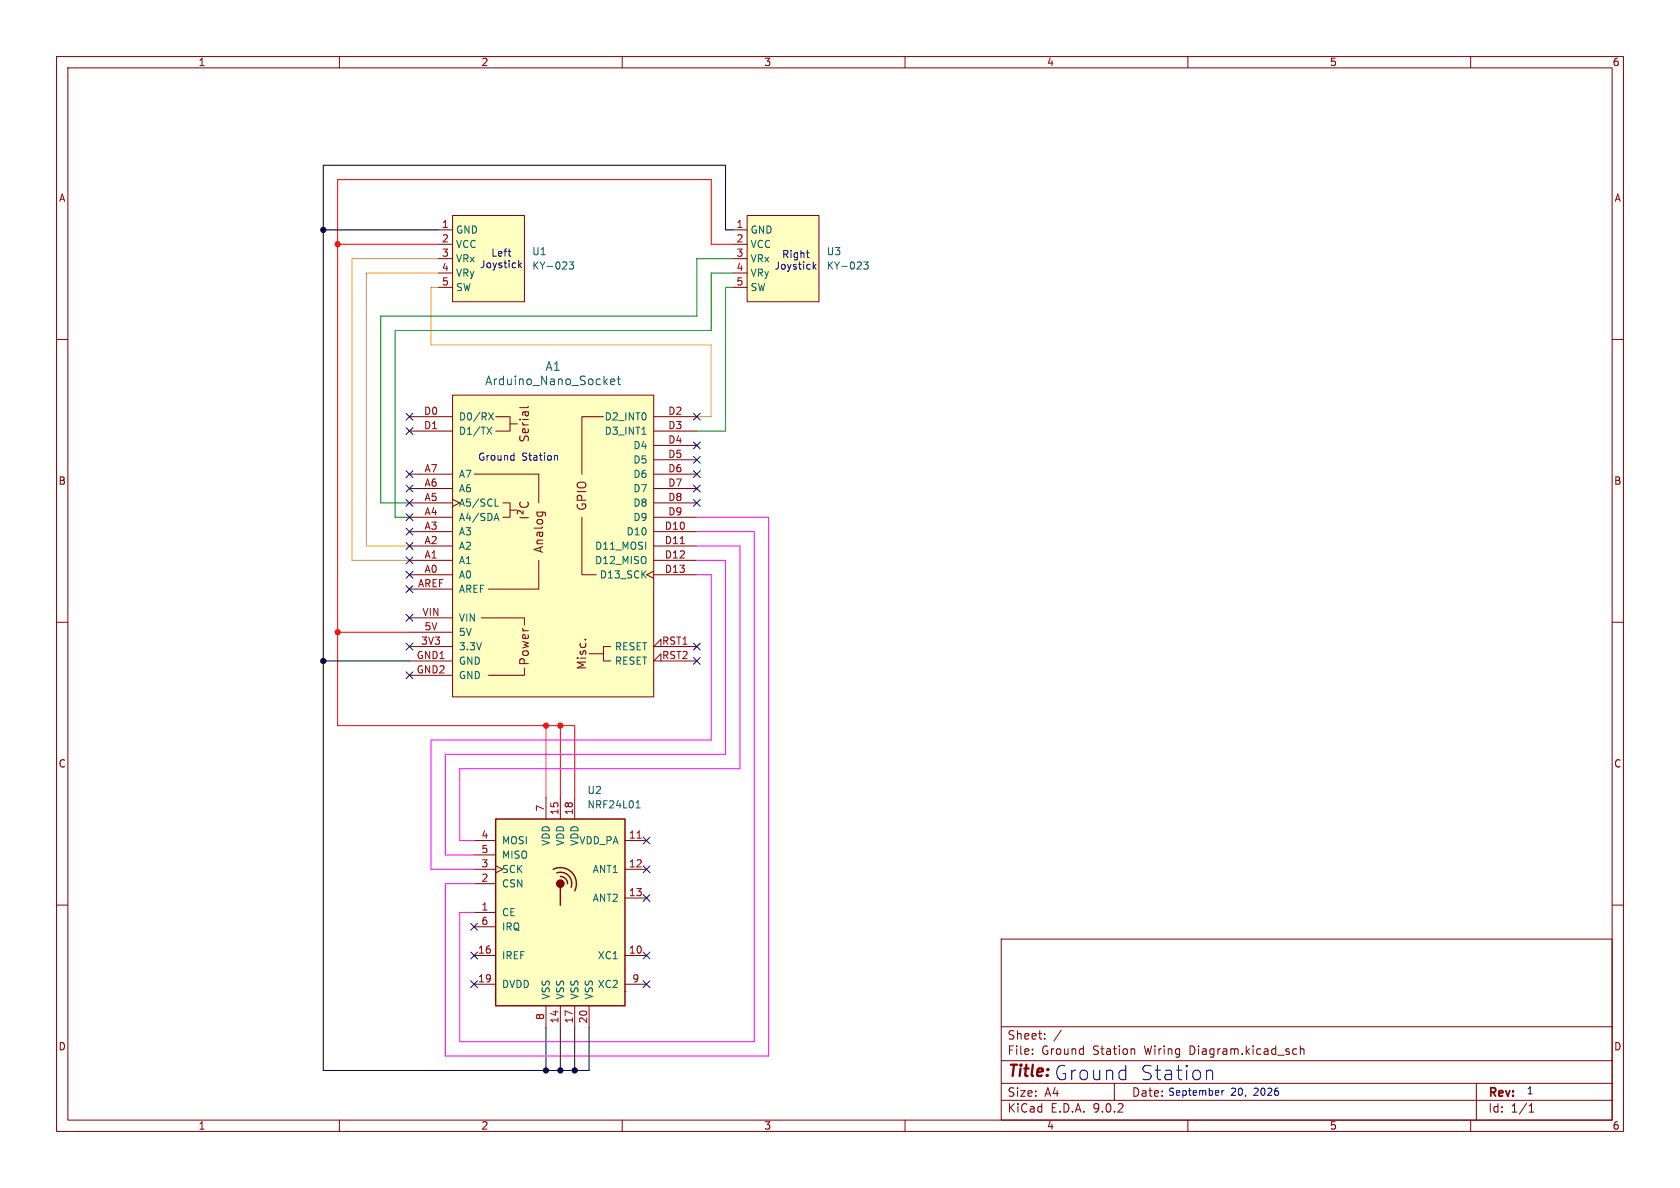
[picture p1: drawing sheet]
(kicad_sch
 (version 20250114)
 (generator "eeschema")
 (generator_version "9.0")
 (paper "A4")
 (lib_symbols
  (symbol "Custom Symbols:KY-023" (exclude_from_sim no) (in_bom yes) (on_board yes)
   (property "Reference" "U" (at -0.508 0 0) (effects (font (size 1.27 1.27))))
   (property "Value" "KY-023" (at 7.62 0 0) (effects (font (size 1.27 1.27))))
   (property "Footprint" "" (at 0 0 0) (effects (font (size 1.27 1.27)) (hide yes)))
   (property "Datasheet" "" (at 0 0 0) (effects (font (size 1.27 1.27)) (hide yes)))
   (property "Description" "" (at 0 0 0) (effects (font (size 1.27 1.27)) (hide yes)))
   (symbol "KY-023_1_1"
    (rectangle (start -1.27 -1.27) (end 11.43 -16.51) (stroke (width 0) (type solid)) (fill (type color) (color 255 255 194 1)))
    (pin power_in line (at -3.81 -3.81 0) (length 2.54) (name "GND" (effects (font (size 1.27 1.27)))) (number "1" (effects (font (size 1.27 1.27)))))
    (pin power_in line (at -3.81 -6.35 0) (length 2.54) (name "VCC" (effects (font (size 1.27 1.27)))) (number "2" (effects (font (size 1.27 1.27)))))
    (pin output line (at -3.81 -8.89 0) (length 2.54) (name "VRx" (effects (font (size 1.27 1.27)))) (number "3" (effects (font (size 1.27 1.27)))))
    (pin output line (at -3.81 -11.43 0) (length 2.54) (name "VRy" (effects (font (size 1.27 1.27)))) (number "4" (effects (font (size 1.27 1.27)))))
    (pin output line (at -3.81 -13.97 0) (length 2.54) (name "SW" (effects (font (size 1.27 1.27)))) (number "5" (effects (font (size 1.27 1.27))))))
   (embedded_fonts no))
  (symbol "PCM_arduino-library:Arduino_Nano_Socket"
   (pin_names
    (offset 1.016)) (exclude_from_sim no) (in_bom yes) (on_board yes)
   (property "Reference" "A" (at 0 33.02 0) (effects (font (size 1.524 1.524))))
   (property "Value" "Arduino_Nano_Socket" (at 0 29.21 0) (effects (font (size 1.524 1.524))))
   (property "Footprint" "PCM_arduino-library:Arduino_Nano_Socket" (at 0 -34.29 0) (effects (font (size 1.524 1.524)) (hide yes)))
   (property "Datasheet" "https://docs.arduino.cc/hardware/nano" (at 0 -30.48 0) (effects (font (size 1.524 1.524)) (hide yes)))
   (property "Description" "Socket for Arduino Nano" (at 0 0 0) (effects (font (size 1.27 1.27)) (hide yes)))
   (symbol "Arduino_Nano_Socket_0_0"
    (rectangle (start -17.78 26.67) (end 17.78 -26.67) (stroke (width 0) (type default)) (fill (type background)))
    (polyline (pts (xy -11.43 -22.86) (xy -5.08 -22.86) (xy -5.08 -21.59)) (stroke (width 0) (type default)) (fill (type none)))
    (polyline (pts (xy -10.16 22.86) (xy -7.62 22.86) (xy -7.62 20.32) (xy -10.16 20.32)) (stroke (width 0) (type default)) (fill (type none)))
    (polyline (pts (xy -8.89 7.62) (xy -7.62 7.62) (xy -7.62 5.08) (xy -8.89 5.08)) (stroke (width 0) (type default)) (fill (type none)))
    (polyline (pts (xy -7.62 21.59) (xy -6.35 21.59)) (stroke (width 0) (type default)) (fill (type none)))
    (polyline (pts (xy -7.62 6.35) (xy -6.35 6.35)) (stroke (width 0) (type default)) (fill (type none)))
    (polyline (pts (xy -5.08 -13.97) (xy -5.08 -12.7) (xy -12.7 -12.7)) (stroke (width 0) (type default)) (fill (type none)))
    (polyline (pts (xy 8.89 -19.05) (xy 6.35 -19.05)) (stroke (width 0) (type default)) (fill (type none)))
    (text "Serial" (at -5.08 21.59 900) (effects (font (size 1.524 1.524))))
    (text "I²C" (at -5.08 6.35 900) (effects (font (size 1.524 1.524))))
    (text "Power" (at -5.08 -17.78 900) (effects (font (size 1.524 1.524))))
    (text "Analog" (at -2.54 2.54 900) (effects (font (size 1.524 1.524))))
    (text "Misc." (at 5.08 -19.05 900) (effects (font (size 1.524 1.524)))))
   (symbol "Arduino_Nano_Socket_0_1"
    (polyline (pts (xy -13.97 12.7) (xy -2.54 12.7) (xy -2.54 7.62)) (stroke (width 0) (type default)) (fill (type none)))
    (polyline (pts (xy -11.43 -7.62) (xy -2.54 -7.62) (xy -2.54 -2.54)) (stroke (width 0) (type default)) (fill (type none)))
    (polyline (pts (xy 7.62 -5.08) (xy 5.08 -5.08) (xy 5.08 5.08)) (stroke (width 0) (type default)) (fill (type none)))
    (polyline (pts (xy 8.89 22.86) (xy 5.08 22.86) (xy 5.08 12.7)) (stroke (width 0) (type default)) (fill (type none)))
    (polyline (pts (xy 10.16 -17.78) (xy 8.89 -17.78) (xy 8.89 -20.32) (xy 10.16 -20.32)) (stroke (width 0) (type default)) (fill (type none))))
   (symbol "Arduino_Nano_Socket_1_0"
    (text "GPIO" (at 5.08 8.89 900) (effects (font (size 1.524 1.524)))))
   (symbol "Arduino_Nano_Socket_1_1"
    (pin bidirectional line (at -25.4 22.86 0) (length 7.62) (name "D0/RX" (effects (font (size 1.27 1.27)))) (number "D0" (effects (font (size 1.27 1.27)))))
    (pin bidirectional line (at -25.4 20.32 0) (length 7.62) (name "D1/TX" (effects (font (size 1.27 1.27)))) (number "D1" (effects (font (size 1.27 1.27)))))
    (pin input line (at -25.4 12.7 0) (length 7.62) (name "A7" (effects (font (size 1.27 1.27)))) (number "A7" (effects (font (size 1.27 1.27)))))
    (pin input line (at -25.4 10.16 0) (length 7.62) (name "A6" (effects (font (size 1.27 1.27)))) (number "A6" (effects (font (size 1.27 1.27)))))
    (pin bidirectional clock (at -25.4 7.62 0) (length 7.62) (name "A5/SCL" (effects (font (size 1.27 1.27)))) (number "A5" (effects (font (size 1.27 1.27)))))
    (pin bidirectional line (at -25.4 5.08 0) (length 7.62) (name "A4/SDA" (effects (font (size 1.27 1.27)))) (number "A4" (effects (font (size 1.27 1.27)))))
    (pin bidirectional line (at -25.4 2.54 0) (length 7.62) (name "A3" (effects (font (size 1.27 1.27)))) (number "A3" (effects (font (size 1.27 1.27)))))
    (pin bidirectional line (at -25.4 0 0) (length 7.62) (name "A2" (effects (font (size 1.27 1.27)))) (number "A2" (effects (font (size 1.27 1.27)))))
    (pin bidirectional line (at -25.4 -2.54 0) (length 7.62) (name "A1" (effects (font (size 1.27 1.27)))) (number "A1" (effects (font (size 1.27 1.27)))))
    (pin bidirectional line (at -25.4 -5.08 0) (length 7.62) (name "A0" (effects (font (size 1.27 1.27)))) (number "A0" (effects (font (size 1.27 1.27)))))
    (pin input line (at -25.4 -7.62 0) (length 7.62) (name "AREF" (effects (font (size 1.27 1.27)))) (number "AREF" (effects (font (size 1.27 1.27)))))
    (pin power_in line (at -25.4 -12.7 0) (length 7.62) (name "VIN" (effects (font (size 1.27 1.27)))) (number "VIN" (effects (font (size 1.27 1.27)))))
    (pin power_in line (at -25.4 -15.24 0) (length 7.62) (name "5V" (effects (font (size 1.27 1.27)))) (number "5V" (effects (font (size 1.27 1.27)))))
    (pin power_out line (at -25.4 -17.78 0) (length 7.62) (name "3.3V" (effects (font (size 1.27 1.27)))) (number "3V3" (effects (font (size 1.27 1.27)))))
    (pin power_in line (at -25.4 -20.32 0) (length 7.62) (name "GND" (effects (font (size 1.27 1.27)))) (number "GND1" (effects (font (size 1.27 1.27)))))
    (pin power_in line (at -25.4 -22.86 0) (length 7.62) (name "GND" (effects (font (size 1.27 1.27)))) (number "GND2" (effects (font (size 1.27 1.27)))))
    (pin bidirectional line (at 25.4 22.86 180) (length 7.62) (name "D2_INT0" (effects (font (size 1.27 1.27)))) (number "D2" (effects (font (size 1.27 1.27)))))
    (pin bidirectional line (at 25.4 20.32 180) (length 7.62) (name "D3_INT1" (effects (font (size 1.27 1.27)))) (number "D3" (effects (font (size 1.27 1.27)))))
    (pin bidirectional line (at 25.4 17.78 180) (length 7.62) (name "D4" (effects (font (size 1.27 1.27)))) (number "D4" (effects (font (size 1.27 1.27)))))
    (pin bidirectional line (at 25.4 15.24 180) (length 7.62) (name "D5" (effects (font (size 1.27 1.27)))) (number "D5" (effects (font (size 1.27 1.27)))))
    (pin bidirectional line (at 25.4 12.7 180) (length 7.62) (name "D6" (effects (font (size 1.27 1.27)))) (number "D6" (effects (font (size 1.27 1.27)))))
    (pin bidirectional line (at 25.4 10.16 180) (length 7.62) (name "D7" (effects (font (size 1.27 1.27)))) (number "D7" (effects (font (size 1.27 1.27)))))
    (pin bidirectional line (at 25.4 7.62 180) (length 7.62) (name "D8" (effects (font (size 1.27 1.27)))) (number "D8" (effects (font (size 1.27 1.27)))))
    (pin bidirectional line (at 25.4 5.08 180) (length 7.62) (name "D9" (effects (font (size 1.27 1.27)))) (number "D9" (effects (font (size 1.27 1.27)))))
    (pin bidirectional line (at 25.4 2.54 180) (length 7.62) (name "D10" (effects (font (size 1.27 1.27)))) (number "D10" (effects (font (size 1.27 1.27)))))
    (pin bidirectional line (at 25.4 0 180) (length 7.62) (name "D11_MOSI" (effects (font (size 1.27 1.27)))) (number "D11" (effects (font (size 1.27 1.27)))))
    (pin bidirectional line (at 25.4 -2.54 180) (length 7.62) (name "D12_MISO" (effects (font (size 1.27 1.27)))) (number "D12" (effects (font (size 1.27 1.27)))))
    (pin bidirectional clock (at 25.4 -5.08 180) (length 7.62) (name "D13_SCK" (effects (font (size 1.27 1.27)))) (number "D13" (effects (font (size 1.27 1.27)))))
    (pin open_collector input_low (at 25.4 -17.78 180) (length 7.62) (name "RESET" (effects (font (size 1.27 1.27)))) (number "RST1" (effects (font (size 1.27 1.27)))))
    (pin open_collector input_low (at 25.4 -20.32 180) (length 7.62) (name "RESET" (effects (font (size 1.27 1.27)))) (number "RST2" (effects (font (size 1.27 1.27))))))
   (embedded_fonts no))
  (symbol "RF:NRF24L01"
   (pin_names
    (offset 1.016)) (exclude_from_sim no) (in_bom yes) (on_board yes)
   (property "Reference" "U" (at -11.43 17.78 0) (effects (font (size 1.27 1.27)) (justify left)))
   (property "Value" "NRF24L01" (at 5.08 17.78 0) (effects (font (size 1.27 1.27)) (justify left)))
   (property "Footprint" "Package_DFN_QFN:QFN-20-1EP_4x4mm_P0.5mm_EP2.5x2.5mm" (at 5.08 20.32 0) (effects (font (size 1.27 1.27)
    (italic yes)) (justify left) (hide yes)))
   (property "Datasheet" "http://www.nordicsemi.com/eng/content/download/2730/34105/file/nRF24L01_Product_Specification_v2_0.pdf" (at 0 2.54 0) (effects (font (size 1.27 1.27)) (hide yes)))
   (property "Description" "Ultra low power 2.4GHz RF Transceiver, QFN-20" (at 0 0 0) (effects (font (size 1.27 1.27)) (hide yes)))
   (symbol "NRF24L01_0_1"
    (rectangle (start -11.43 16.51) (end 11.43 -16.51) (stroke (width 0.254) (type default)) (fill (type background)))
    (arc (start -1.27 7.62) (mid 2.008 7.088) (end 2.54 3.81) (stroke (width 0.254) (type default)) (fill (type none)))
    (circle (center 0 5.08) (radius 0.635) (stroke (width 0.254) (type default)) (fill (type outline)))
    (polyline (pts (xy 0 4.445) (xy 0 1.27)) (stroke (width 0.254) (type default)) (fill (type none)))
    (arc (start -0.635 6.985) (mid 1.4383 6.5183) (end 1.905 4.445) (stroke (width 0.254) (type default)) (fill (type none)))
    (arc (start 0 6.35) (mid 0.9108 5.9908) (end 1.27 5.08) (stroke (width 0.254) (type default)) (fill (type none)))
    (rectangle (start 11.43 -13.97) (end 11.43 -13.97) (stroke (width 0) (type default)) (fill (type none))))
   (symbol "NRF24L01_1_1"
    (pin input line (at -15.24 12.7 0) (length 3.81) (name "MOSI" (effects (font (size 1.27 1.27)))) (number "4" (effects (font (size 1.27 1.27)))))
    (pin output line (at -15.24 10.16 0) (length 3.81) (name "MISO" (effects (font (size 1.27 1.27)))) (number "5" (effects (font (size 1.27 1.27)))))
    (pin input clock (at -15.24 7.62 0) (length 3.81) (name "SCK" (effects (font (size 1.27 1.27)))) (number "3" (effects (font (size 1.27 1.27)))))
    (pin input line (at -15.24 5.08 0) (length 3.81) (name "CSN" (effects (font (size 1.27 1.27)))) (number "2" (effects (font (size 1.27 1.27)))))
    (pin input line (at -15.24 0 0) (length 3.81) (name "CE" (effects (font (size 1.27 1.27)))) (number "1" (effects (font (size 1.27 1.27)))))
    (pin output line (at -15.24 -2.54 0) (length 3.81) (name "IRQ" (effects (font (size 1.27 1.27)))) (number "6" (effects (font (size 1.27 1.27)))))
    (pin passive line (at -15.24 -7.62 0) (length 3.81) (name "IREF" (effects (font (size 1.27 1.27)))) (number "16" (effects (font (size 1.27 1.27)))))
    (pin power_out line (at -15.24 -12.7 0) (length 3.81) (name "DVDD" (effects (font (size 1.27 1.27)))) (number "19" (effects (font (size 1.27 1.27)))))
    (pin power_in line (at -2.54 20.32 270) (length 3.81) (name "VDD" (effects (font (size 1.27 1.27)))) (number "7" (effects (font (size 1.27 1.27)))))
    (pin power_in line (at -2.54 -20.32 90) (length 3.81) (name "VSS" (effects (font (size 1.27 1.27)))) (number "8" (effects (font (size 1.27 1.27)))))
    (pin power_in line (at 0 20.32 270) (length 3.81) (name "VDD" (effects (font (size 1.27 1.27)))) (number "15" (effects (font (size 1.27 1.27)))))
    (pin power_in line (at 0 -20.32 90) (length 3.81) (name "VSS" (effects (font (size 1.27 1.27)))) (number "14" (effects (font (size 1.27 1.27)))))
    (pin power_in line (at 2.54 20.32 270) (length 3.81) (name "VDD" (effects (font (size 1.27 1.27)))) (number "18" (effects (font (size 1.27 1.27)))))
    (pin power_in line (at 2.54 -20.32 90) (length 3.81) (name "VSS" (effects (font (size 1.27 1.27)))) (number "17" (effects (font (size 1.27 1.27)))))
    (pin power_in line (at 5.08 -20.32 90) (length 3.81) (name "VSS" (effects (font (size 1.27 1.27)))) (number "20" (effects (font (size 1.27 1.27)))))
    (pin power_out line (at 15.24 12.7 180) (length 3.81) (name "VDD_PA" (effects (font (size 1.27 1.27)))) (number "11" (effects (font (size 1.27 1.27)))))
    (pin passive line (at 15.24 7.62 180) (length 3.81) (name "ANT1" (effects (font (size 1.27 1.27)))) (number "12" (effects (font (size 1.27 1.27)))))
    (pin passive line (at 15.24 2.54 180) (length 3.81) (name "ANT2" (effects (font (size 1.27 1.27)))) (number "13" (effects (font (size 1.27 1.27)))))
    (pin passive line (at 15.24 -7.62 180) (length 3.81) (name "XC1" (effects (font (size 1.27 1.27)))) (number "10" (effects (font (size 1.27 1.27)))))
    (pin passive line (at 15.24 -12.7 180) (length 3.81) (name "XC2" (effects (font (size 1.27 1.27)))) (number "9" (effects (font (size 1.27 1.27))))))
   (embedded_fonts no)))
 (text "Left\nJoystick"
  (exclude_from_sim no)
  (at 88.646 45.974 0)
  (effects (font (size 1.27 1.27))))
 (text "Ground Station"
  (exclude_from_sim no)
  (at 91.694 81.026 0)
  (effects (font (size 1.27 1.27))))
 (text "Ground Station"
  (exclude_from_sim no)
  (at 200.66 188.468 0)
  (effects (font (size 2.54 2.54)) (justify top)))
 (text "Right\nJoystick"
  (exclude_from_sim no)
  (at 140.716 46.228 0)
  (effects (font (size 1.27 1.27))))
 (text "September 20, 2026\n"
  (exclude_from_sim no)
  (at 216.408 193.294 0)
  (effects (font (size 1.27 1.27))))
 (text "1\n"
  (exclude_from_sim no)
  (at 270.51 193.04 0)
  (effects (font (size 1.27 1.27))))
 (junction
  (at 99.06 189.23)
  (diameter 0)
  (color 0 0 0 1))
 (junction
  (at 99.06 128.27)
  (diameter 0)
  (color 255 0 0 1))
 (junction
  (at 57.15 116.84)
  (diameter 0)
  (color 0 0 0 1))
 (junction
  (at 96.52 128.27)
  (diameter 0)
  (color 255 0 0 1))
 (junction
  (at 59.69 43.18)
  (diameter 0)
  (color 255 0 0 1))
 (junction
  (at 59.69 111.76)
  (diameter 0)
  (color 255 0 0 1))
 (junction
  (at 57.15 40.64)
  (diameter 0)
  (color 0 0 0 1))
 (junction
  (at 96.52 189.23)
  (diameter 0)
  (color 0 0 0 1))
 (junction
  (at 101.6 189.23)
  (diameter 0)
  (color 0 0 0 1))
 (no_connect
  (at 72.39 119.38))
 (no_connect
  (at 114.3 153.67))
 (no_connect
  (at 72.39 86.36))
 (no_connect
  (at 72.39 73.66))
 (no_connect
  (at 72.39 96.52))
 (no_connect
  (at 114.3 158.75))
 (no_connect
  (at 72.39 76.2))
 (no_connect
  (at 123.19 114.3))
 (no_connect
  (at 72.39 91.44))
 (no_connect
  (at 123.19 86.36))
 (no_connect
  (at 72.39 99.06))
 (no_connect
  (at 72.39 109.22))
 (no_connect
  (at 83.82 168.91))
 (no_connect
  (at 72.39 104.14))
 (no_connect
  (at 72.39 93.98))
 (no_connect
  (at 123.19 88.9))
 (no_connect
  (at 83.82 173.99))
 (no_connect
  (at 123.19 78.74))
 (no_connect
  (at 72.39 83.82))
 (no_connect
  (at 72.39 88.9))
 (no_connect
  (at 123.19 81.28))
 (no_connect
  (at 72.39 101.6))
 (no_connect
  (at 123.19 83.82))
 (no_connect
  (at 123.19 73.66))
 (no_connect
  (at 123.19 116.84))
 (no_connect
  (at 114.3 148.59))
 (no_connect
  (at 114.3 168.91))
 (no_connect
  (at 83.82 163.83))
 (no_connect
  (at 72.39 114.3))
 (no_connect
  (at 114.3 173.99))
 (wire
  (pts (xy 123.19 55.88) (xy 67.31 55.88))
  (stroke (width 0) (type default)))
 (wire
  (pts (xy 57.15 189.23) (xy 96.52 189.23))
  (stroke (width 0) (type default) (color 0 0 0 1)))
 (wire
  (pts (xy 133.35 93.98) (xy 133.35 184.15))
  (stroke (width 0) (type default) (color 255 0 255 1)))
 (wire
  (pts (xy 129.54 43.18) (xy 125.73 43.18))
  (stroke (width 0) (type default) (color 255 0 0 1)))
 (wire
  (pts (xy 78.74 156.21) (xy 83.82 156.21))
  (stroke (width 0) (type default) (color 255 0 255 1)))
 (wire
  (pts (xy 101.6 128.27) (xy 99.06 128.27))
  (stroke (width 0) (type default) (color 255 0 0 1)))
 (wire
  (pts (xy 76.2 60.96) (xy 125.73 60.96))
  (stroke (width 0) (type default) (color 255 153 0 1)))
 (wire
  (pts (xy 77.47 43.18) (xy 59.69 43.18))
  (stroke (width 0) (type default) (color 255 0 0 1)))
 (wire
  (pts (xy 57.15 116.84) (xy 57.15 189.23))
  (stroke (width 0) (type default) (color 0 0 0 1)))
 (wire
  (pts (xy 59.69 128.27) (xy 59.69 111.76))
  (stroke (width 0) (type default) (color 255 0 0 1)))
 (wire
  (pts (xy 81.28 161.29) (xy 83.82 161.29))
  (stroke (width 0) (type default) (color 255 0 255 1)))
 (wire
  (pts (xy 130.81 135.89) (xy 81.28 135.89))
  (stroke (width 0) (type default) (color 255 0 255 1)))
 (wire
  (pts (xy 59.69 111.76) (xy 72.39 111.76))
  (stroke (width 0) (type default) (color 255 0 0 1)))
 (wire
  (pts (xy 99.06 128.27) (xy 99.06 140.97))
  (stroke (width 0) (type default) (color 255 0 0 1)))
 (wire
  (pts (xy 125.73 48.26) (xy 125.73 58.42))
  (stroke (width 0) (type default)))
 (wire
  (pts (xy 62.23 45.72) (xy 62.23 99.06))
  (stroke (width 0) (type default) (color 255 153 0 1)))
 (wire
  (pts (xy 64.77 48.26) (xy 64.77 96.52))
  (stroke (width 0) (type default) (color 255 153 0 1)))
 (wire
  (pts (xy 64.77 96.52) (xy 72.39 96.52))
  (stroke (width 0) (type default) (color 255 153 0 1)))
 (wire
  (pts (xy 128.27 29.21) (xy 57.15 29.21))
  (stroke (width 0) (type default) (color 0 0 0 1)))
 (wire
  (pts (xy 101.6 140.97) (xy 101.6 128.27))
  (stroke (width 0) (type default) (color 255 0 0 1)))
 (wire
  (pts (xy 125.73 73.66) (xy 123.19 73.66))
  (stroke (width 0) (type default) (color 255 153 0 1)))
 (wire
  (pts (xy 128.27 50.8) (xy 128.27 76.2))
  (stroke (width 0) (type default)))
 (wire
  (pts (xy 96.52 189.23) (xy 99.06 189.23))
  (stroke (width 0) (type default) (color 0 0 0 1)))
 (wire
  (pts (xy 77.47 45.72) (xy 62.23 45.72))
  (stroke (width 0) (type default) (color 255 153 0 1)))
 (wire
  (pts (xy 128.27 76.2) (xy 123.19 76.2))
  (stroke (width 0) (type default)))
 (wire
  (pts (xy 77.47 50.8) (xy 76.2 50.8))
  (stroke (width 0) (type default) (color 255 153 0 1)))
 (wire
  (pts (xy 101.6 189.23) (xy 104.14 189.23))
  (stroke (width 0) (type default) (color 0 0 0 1)))
 (wire
  (pts (xy 59.69 31.75) (xy 59.69 43.18))
  (stroke (width 0) (type default) (color 255 0 0 1)))
 (wire
  (pts (xy 57.15 116.84) (xy 72.39 116.84))
  (stroke (width 0) (type default) (color 0 0 0 1)))
 (wire
  (pts (xy 128.27 133.35) (xy 78.74 133.35))
  (stroke (width 0) (type default) (color 255 0 255 1)))
 (wire
  (pts (xy 76.2 130.81) (xy 76.2 153.67))
  (stroke (width 0) (type default) (color 255 0 255 1)))
 (wire
  (pts (xy 101.6 181.61) (xy 101.6 189.23))
  (stroke (width 0) (type default) (color 0 0 0 1)))
 (wire
  (pts (xy 129.54 45.72) (xy 123.19 45.72))
  (stroke (width 0) (type default)))
 (wire
  (pts (xy 123.19 45.72) (xy 123.19 55.88))
  (stroke (width 0) (type default)))
 (wire
  (pts (xy 69.85 58.42) (xy 69.85 91.44))
  (stroke (width 0) (type default)))
 (wire
  (pts (xy 128.27 99.06) (xy 128.27 133.35))
  (stroke (width 0) (type default) (color 255 0 255 1)))
 (wire
  (pts (xy 125.73 58.42) (xy 69.85 58.42))
  (stroke (width 0) (type default)))
 (wire
  (pts (xy 129.54 50.8) (xy 128.27 50.8))
  (stroke (width 0) (type default)))
 (wire
  (pts (xy 133.35 184.15) (xy 81.28 184.15))
  (stroke (width 0) (type default) (color 255 0 255 1)))
 (wire
  (pts (xy 130.81 96.52) (xy 130.81 135.89))
  (stroke (width 0) (type default) (color 255 0 255 1)))
 (wire
  (pts (xy 57.15 40.64) (xy 57.15 116.84))
  (stroke (width 0) (type default) (color 0 0 0 1)))
 (wire
  (pts (xy 123.19 99.06) (xy 128.27 99.06))
  (stroke (width 0) (type default) (color 255 0 255 1)))
 (wire
  (pts (xy 78.74 133.35) (xy 78.74 151.13))
  (stroke (width 0) (type default) (color 255 0 255 1)))
 (wire
  (pts (xy 69.85 91.44) (xy 72.39 91.44))
  (stroke (width 0) (type default)))
 (wire
  (pts (xy 57.15 29.21) (xy 57.15 40.64))
  (stroke (width 0) (type default) (color 0 0 0 1)))
 (wire
  (pts (xy 67.31 55.88) (xy 67.31 88.9))
  (stroke (width 0) (type default)))
 (wire
  (pts (xy 123.19 101.6) (xy 125.73 101.6))
  (stroke (width 0) (type default) (color 255 0 255 1)))
 (wire
  (pts (xy 99.06 128.27) (xy 96.52 128.27))
  (stroke (width 0) (type default) (color 255 0 0 1)))
 (wire
  (pts (xy 125.73 60.96) (xy 125.73 73.66))
  (stroke (width 0) (type default) (color 255 153 0 1)))
 (wire
  (pts (xy 125.73 130.81) (xy 76.2 130.81))
  (stroke (width 0) (type default) (color 255 0 255 1)))
 (wire
  (pts (xy 123.19 96.52) (xy 130.81 96.52))
  (stroke (width 0) (type default) (color 255 0 255 1)))
 (wire
  (pts (xy 62.23 99.06) (xy 72.39 99.06))
  (stroke (width 0) (type default) (color 255 153 0 1)))
 (wire
  (pts (xy 81.28 135.89) (xy 81.28 148.59))
  (stroke (width 0) (type default) (color 255 0 255 1)))
 (wire
  (pts (xy 135.89 186.69) (xy 78.74 186.69))
  (stroke (width 0) (type default) (color 255 0 255 1)))
 (wire
  (pts (xy 125.73 31.75) (xy 59.69 31.75))
  (stroke (width 0) (type default) (color 255 0 0 1)))
 (wire
  (pts (xy 77.47 40.64) (xy 57.15 40.64))
  (stroke (width 0) (type default) (color 0 0 0 1)))
 (wire
  (pts (xy 96.52 128.27) (xy 96.52 140.97))
  (stroke (width 0) (type default) (color 255 0 0 1)))
 (wire
  (pts (xy 67.31 88.9) (xy 72.39 88.9))
  (stroke (width 0) (type default)))
 (wire
  (pts (xy 59.69 43.18) (xy 59.69 111.76))
  (stroke (width 0) (type default) (color 255 0 0 1)))
 (wire
  (pts (xy 78.74 186.69) (xy 78.74 156.21))
  (stroke (width 0) (type default) (color 255 0 255 1)))
 (wire
  (pts (xy 128.27 40.64) (xy 128.27 29.21))
  (stroke (width 0) (type default) (color 0 0 0 1)))
 (wire
  (pts (xy 96.52 128.27) (xy 59.69 128.27))
  (stroke (width 0) (type default) (color 255 0 0 1)))
 (wire
  (pts (xy 104.14 181.61) (xy 104.14 189.23))
  (stroke (width 0) (type default) (color 0 0 0 1)))
 (wire
  (pts (xy 81.28 184.15) (xy 81.28 161.29))
  (stroke (width 0) (type default) (color 255 0 255 1)))
 (wire
  (pts (xy 99.06 181.61) (xy 99.06 189.23))
  (stroke (width 0) (type default) (color 0 0 0 1)))
 (wire
  (pts (xy 78.74 151.13) (xy 83.82 151.13))
  (stroke (width 0) (type default) (color 255 0 255 1)))
 (wire
  (pts (xy 128.27 40.64) (xy 129.54 40.64))
  (stroke (width 0) (type default) (color 0 0 0 1)))
 (wire
  (pts (xy 133.35 93.98) (xy 123.19 93.98))
  (stroke (width 0) (type default) (color 255 0 255 1)))
 (wire
  (pts (xy 96.52 181.61) (xy 96.52 189.23))
  (stroke (width 0) (type default) (color 0 0 0 1)))
 (wire
  (pts (xy 76.2 50.8) (xy 76.2 60.96))
  (stroke (width 0) (type default) (color 255 153 0 1)))
 (wire
  (pts (xy 125.73 101.6) (xy 125.73 130.81))
  (stroke (width 0) (type default) (color 255 0 255 1)))
 (wire
  (pts (xy 77.47 48.26) (xy 64.77 48.26))
  (stroke (width 0) (type default) (color 255 153 0 1)))
 (wire
  (pts (xy 135.89 91.44) (xy 123.19 91.44))
  (stroke (width 0) (type default) (color 255 0 255 1)))
 (wire
  (pts (xy 125.73 48.26) (xy 129.54 48.26))
  (stroke (width 0) (type default)))
 (wire
  (pts (xy 76.2 153.67) (xy 83.82 153.67))
  (stroke (width 0) (type default) (color 255 0 255 1)))
 (wire
  (pts (xy 135.89 91.44) (xy 135.89 186.69))
  (stroke (width 0) (type default) (color 255 0 255 1)))
 (wire
  (pts (xy 99.06 189.23) (xy 101.6 189.23))
  (stroke (width 0) (type default) (color 0 0 0 1)))
 (wire
  (pts (xy 125.73 43.18) (xy 125.73 31.75))
  (stroke (width 0) (type default) (color 255 0 0 1)))
 (wire
  (pts (xy 81.28 148.59) (xy 83.82 148.59))
  (stroke (width 0) (type default) (color 255 0 255 1)))
 (symbol
  (lib_id "Custom Symbols:KY-023")
  (at 133.35 36.83 0)
  (unit 1)
  (exclude_from_sim no)
  (in_bom yes)
  (on_board yes)
  (dnp no)
  (fields_autoplaced yes)
  (property "Reference" "U3" (at 146.05 44.4499 0) (effects (font (size 1.27 1.27)) (justify left)))
  (property "Value" "KY-023" (at 146.05 46.9899 0) (effects (font (size 1.27 1.27)) (justify left)))
  (property "Footprint" "" (at 133.35 36.83 0) (effects (font (size 1.27 1.27)) (hide yes)))
  (property "Datasheet" "" (at 133.35 36.83 0) (effects (font (size 1.27 1.27)) (hide yes)))
  (property "Description" "" (at 133.35 36.83 0) (effects (font (size 1.27 1.27)) (hide yes)))
  (pin "1")
  (pin "2")
  (pin "3")
  (pin "4")
  (pin "5"))
 (symbol
  (lib_id "PCM_arduino-library:Arduino_Nano_Socket")
  (at 97.79 96.52 0)
  (unit 1)
  (exclude_from_sim no)
  (in_bom yes)
  (on_board yes)
  (dnp no)
  (property "Reference" "A1" (at 97.79 64.77 0) (effects (font (size 1.524 1.524))))
  (property "Value" "Arduino_Nano_Socket" (at 97.79 67.31 0) (effects (font (size 1.524 1.524))))
  (property "Footprint" "PCM_arduino-library:Arduino_Nano_Socket" (at 97.79 130.81 0) (effects (font (size 1.524 1.524)) (hide yes)))
  (property "Datasheet" "https://docs.arduino.cc/hardware/nano" (at 97.79 127 0) (effects (font (size 1.524 1.524)) (hide yes)))
  (property "Description" "Socket for Arduino Nano" (at 97.79 96.52 0) (effects (font (size 1.27 1.27)) (hide yes)))
  (pin "D0")
  (pin "D1")
  (pin "A7")
  (pin "A6")
  (pin "A5")
  (pin "A4")
  (pin "A3")
  (pin "A2")
  (pin "A1")
  (pin "A0")
  (pin "AREF")
  (pin "VIN")
  (pin "5V")
  (pin "3V3")
  (pin "GND1")
  (pin "GND2")
  (pin "D2")
  (pin "D3")
  (pin "D4")
  (pin "D5")
  (pin "D6")
  (pin "D7")
  (pin "D8")
  (pin "D9")
  (pin "D10")
  (pin "D11")
  (pin "D12")
  (pin "D13")
  (pin "RST1")
  (pin "RST2"))
 (symbol
  (lib_id "RF:NRF24L01")
  (at 99.06 161.29 0)
  (unit 1)
  (exclude_from_sim no)
  (in_bom yes)
  (on_board yes)
  (dnp no)
  (fields_autoplaced yes)
  (property "Reference" "U2" (at 103.7433 139.7 0) (effects (font (size 1.27 1.27)) (justify left)))
  (property "Value" "NRF24L01" (at 103.7433 142.24 0) (effects (font (size 1.27 1.27)) (justify left)))
  (property "Footprint" "Package_DFN_QFN:QFN-20-1EP_4x4mm_P0.5mm_EP2.5x2.5mm" (at 104.14 140.97 0) (effects (font (size 1.27 1.27)
    (italic yes)) (justify left) (hide yes)))
  (property "Datasheet" "http://www.nordicsemi.com/eng/content/download/2730/34105/file/nRF24L01_Product_Specification_v2_0.pdf" (at 99.06 158.75 0) (effects (font (size 1.27 1.27)) (hide yes)))
  (property "Description" "Ultra low power 2.4GHz RF Transceiver, QFN-20" (at 99.06 161.29 0) (effects (font (size 1.27 1.27)) (hide yes)))
  (pin "4")
  (pin "5")
  (pin "3")
  (pin "2")
  (pin "1")
  (pin "6")
  (pin "16")
  (pin "19")
  (pin "7")
  (pin "8")
  (pin "15")
  (pin "14")
  (pin "18")
  (pin "17")
  (pin "20")
  (pin "11")
  (pin "12")
  (pin "13")
  (pin "10")
  (pin "9"))
 (symbol
  (lib_id "Custom Symbols:KY-023")
  (at 81.28 36.83 0)
  (unit 1)
  (exclude_from_sim no)
  (in_bom yes)
  (on_board yes)
  (dnp no)
  (fields_autoplaced yes)
  (property "Reference" "U1" (at 93.98 44.4499 0) (effects (font (size 1.27 1.27)) (justify left)))
  (property "Value" "KY-023" (at 93.98 46.9899 0) (effects (font (size 1.27 1.27)) (justify left)))
  (property "Footprint" "" (at 81.28 36.83 0) (effects (font (size 1.27 1.27)) (hide yes)))
  (property "Datasheet" "" (at 81.28 36.83 0) (effects (font (size 1.27 1.27)) (hide yes)))
  (property "Description" "" (at 81.28 36.83 0) (effects (font (size 1.27 1.27)) (hide yes)))
  (pin "2")
  (pin "3")
  (pin "4")
  (pin "1")
  (pin "5"))
 (sheet_instances
  (path ""
   (page "1")))
 (embedded_fonts no))
